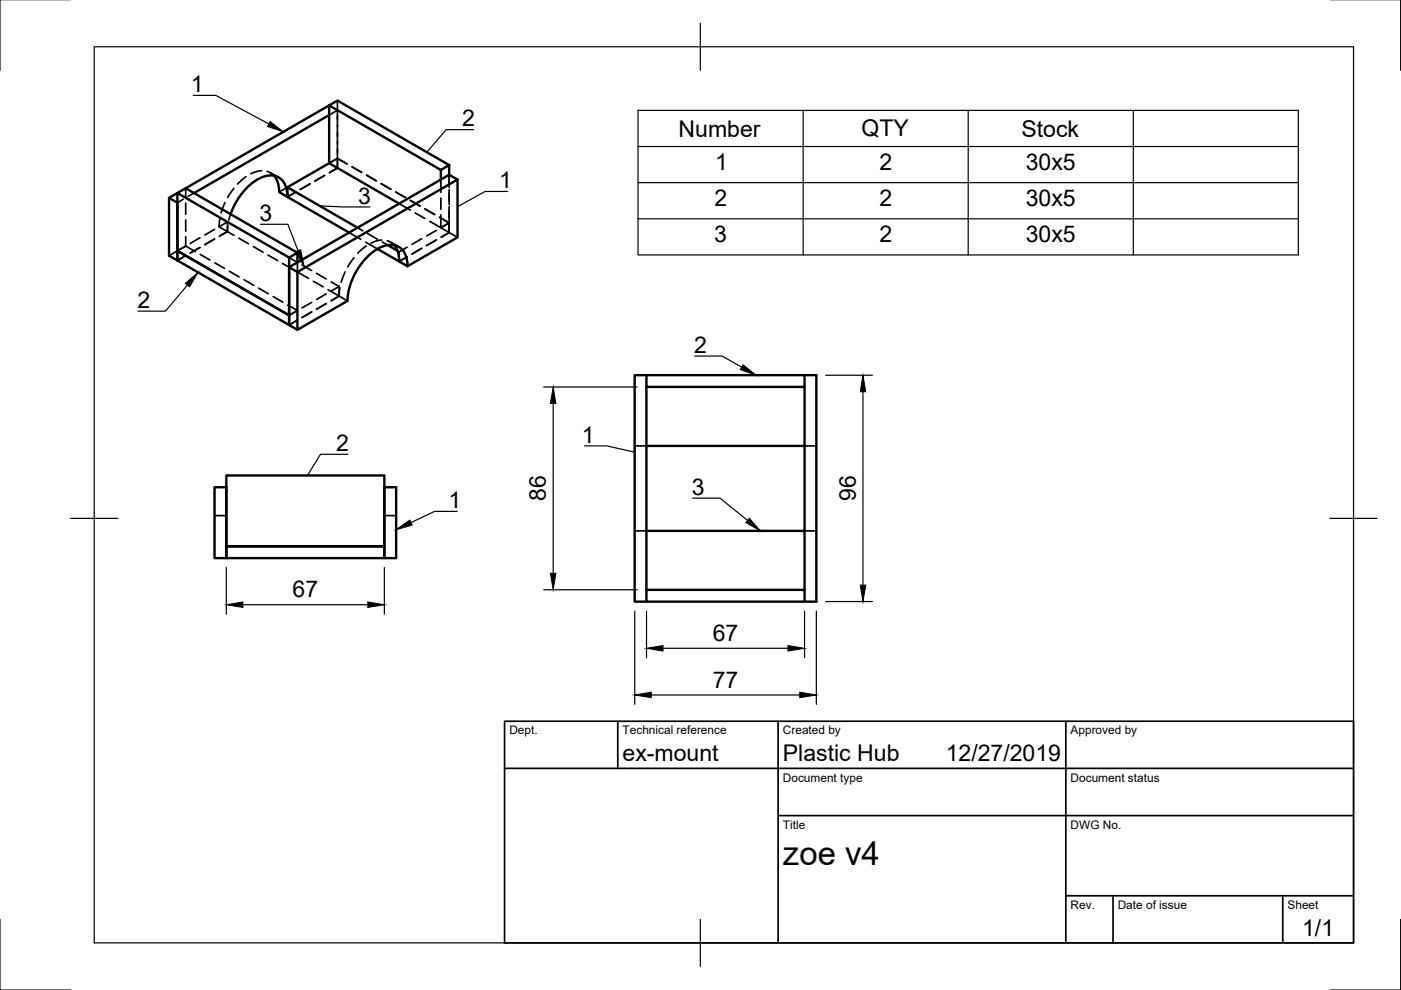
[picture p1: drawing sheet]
<svg xmlns="http://www.w3.org/2000/svg" width="297mm" height="210mm" viewBox="0 0 297 210" stroke-linecap="round" stroke-linejoin="round" font-family="sans-serif">
<!-- layer: Hidden -->
<g fill="none" stroke="#000" stroke-width=".36">
<path d="M39.4 39.9v2M49.6 39.9l-1.3 2M52.2 37.5l-1.8 1.5M55.5 36.2l-1.3 .2-1 .4M56.6 36.3l.7 .3 .8 .7M57.3 36.6l1.8 1M60.9 39.7l-1.7 1M65.7 39l-2 1.2M68.8 37.2l-2 1.2M69.8 34.6l1.7-1 2.1 1.2-2.1-1.2zM69.8 24.4l1.7-1v1.9M71.5 24.5v11.1l-1.7 1 1.7-1v-1.9"/>
<path d="M71.5 21.3v2M74.6 35.4l2.1 1.1M77.7 37.1l2.1 1.2M80.8 38.9l2.1 1.2M93.5 38.1v2.7M95.2 37.1v2.7M37.6 53.2l-1.8 1M38.9 42.2l-1.3 .8M39.3 54.2l-1.7 1M39.3 52.2l-1.7 1M39.4 50.2v2l2 1.2M39.4 52.2l-1.8 1"/>
<path d="M39.4 43.1v2.3M39.4 46.6v2.4M41.1 40.9l-1.2 .7M42.4 52.5l-2.1 1.2M42.4 50.4l-2.1 1.2M42.5 53.9l2 1.2M45.5 50.7l-2.1 1.2M45.5 48.6l-2.1 1.2M45.6 55.7l2 1.2M46.5 48l1.7-.9v2l1.4 .8M46.6 46.3l-.2 1.8 1.8 1M47.7 42.9l-.8 2.3"/>
<path d="M48.2 49.1l-1.7 1M48.3 47.8l-.1 1.3M48.6 57.5l2.1 1.2M48.9 45.4l-.4 1.2M50.6 50.5l2.1 1.2M51.7 59.3l2.1 1.2M53.7 52.3l2.1 1.2M56.8 54.1l2.1 1.2M59.9 55.9l1.4 .8M61.3 54.6l1.7 1M62.6 40.8l-1.7 1M63.1 55.6v2.1l2.3 1.3"/>
<path d="M64 56.2l2.1 1.2M66.4 59.6l2.1 1.2M67.1 58l2.1 1.2M70.2 59.8l1.7 .9M73.2 57.7l-.9 2.2M74 49.3l2.5 1.5M75.1 54.6l-1.4 2M75.8 48.3l1.1 .6M77.5 51.3l2.5 1.5M77.6 52.2l-1.8 1.5M78 49.5l2 1.2M80.9 50.9l-1.2 .2-1 .5"/>
<path d="M81 51.3l1.2 .7M82.1 51l.7 .3 .8 .7M82.8 51.3l1.7 1M83.9 40.7l2.1 1.2M84.3 53.2l.3 .2M84.6 43.2l2.4 1.3M84.6 53.4v2l1.7-.9M86.3 52.4l-1.7 1M87 42.5l2.1 1.2M88 45.1l2.1 1.2M89.4 52.7l-2 1.2M89.4 50.6l-2 1.2"/>
<path d="M90.1 44.3l2.1 1.2M91.1 46.9l2.4 1.4M92.5 50.9l-2.1 1.2M92.5 48.8l-2.1 1.2M93.2 46.1l2 1.2M93.5 42v2.4M93.5 45.6v2.7M93.5 48.3l1.7 1M95.2 47.3l-1.7 1M95.2 40.2v3.1M95.2 43.8v5.5M95.2 49.3l-1.7 1"/>
<path d="M95.2 47.3l-1.7 .9M95.2 49.3l1.8 1M54.8 61.1l2.1 1.2M57.9 62.9l2.1 1.2M61 64.7l2.1 1.1-1.8 1.1 1.7-1M63 67.9l-1.7 1M66.1 64.1l-2.1 1.2M66.1 66.1l-2.1 1.2M69.2 62.3l-2.1 1.2M69.2 64.4l-2.1 1.1M71.9 60.7v2.1l-2.3-1.4M71.9 60.7l-1.7 1"/>
<path d="M71.9 62.8l-1.7 1M71.9 62.8l1.8 1M72.1 61l-.2 1.8M134.6 94.5h2.5M170.6 94.5h2.5M45.5 109.3h2.5M81.5 109.3h2.5M134.6 112.6h2.5M170.6 112.6h2.5"/>
</g>
<!-- layer: Visible -->
<g fill="none" stroke="#000" stroke-width=".51">
<path d="M39.4 39.9l-3.6 2v12.3l1.8 1M39.4 39.9l23.7 13.7M58.1 37.3l.8 1.4 .3 2 1.7 1.1M60.9 39.7l14.9 8.6M60.9 39.7v2.1M69.8 34.6v-12.3l23.7 13.7M69.8 34.6l14.8 8.6M69.8 34.6l-8.9 5.1M69.8 24.4l-28.7 16.5M93.5 36v2.1M95.2 35l-23.7-13.7-32.1 18.6M95.2 37.1l-33.9 19.6v12.2v-2"/>
<path d="M95.2 35v2.1M95.2 35l-1.7 1M95.2 37.1l1.8 1M35.8 41.9l1.8 1.1v12.2M37.6 55.2v-2l23.7 13.7M37.6 55.2l25.5 14.7M60.9 41.8l13.1 7.5M60.9 41.7a4.2 4.2 0 0 0-2.5-4.4 6.9 6.9 0 0 0-6.2 2.6l-1.9 2.5-1.4 3M61.3 54.6l-23.7-13.7v12.3l23.7 13.7M61.3 56.7l1.8 1M63.1 57.7l33.9-19.6v12.2l-10.6 6.1a4.1 4.1 0 0 0-2.9-4.5 7 7 0 0 0-5.9 2.9 14.3 14.3 0 0 0-3.9 9l-10.6 6.1zM63.1 53.6l-1.8 1v12.3"/>
<path d="M63.1 53.6v2M80 52.8l4.6 2.6M82.2 52l2.1 1.2M83.6 52l.8 1.5 .3 1.9M84.6 55.4l1.8 1M137.1 79.5h33.5v2.5h-33.5zM137.1 79.5h-2.5v48.1h2.5M170.6 79.5h2.5v48.1h-2.5v-2.5h-33.5M137.1 94.5h33.5M137.1 82v43.1M170.6 82v43.1M45.5 103.3h2.5v15h-2.5z"/>
<path d="M48 115.8h33.5v2.5h-33.5zM48 100.8h33.5v15h-33.5zM81.5 103.3h2.5v15h-2.5zM137.1 112.6h33.5M137.1 125.1v2.5h33.5"/>
</g>
<!-- layer: Border -->
<path d="M0 -.1v15M297 -.1v15M20 9.9h267v190h-267zM148.5 4.9v10M15 109.9h10M282 109.9h10M0 194.9v15h15M148.5 194.9v10M297 194.9v15h-15" fill="none" stroke="#000" stroke-width=".25"/>
<!-- layer: TitleBlock -->
<path d="M107 152.9h180v47h-180zM131 152.9v10M165 152.9v47M226 152.9v47M107 162.9h180M165 172.9h122M226 189.9h61M236 189.9v10M272 189.9v10" fill="none" stroke="#000" stroke-width=".36"/>
<!-- layer: Annotations -->
<path d="M57.3 25.8l2.8 2.2-3.4-1.2zM62.7 53.4l1-.4 .8 3.4zM39.3 60.1l2.7-2.3-1.8 3zM157.5 77.3l2.8 2.3-3.3-1.2zM84 112.3l2.9-2 .5 1zM158.9 109.9l2.3 2.7-3.1-1.8z" fill="#000" stroke="#000" stroke-width=".21"/>
<path d="M41 20.2h4.8l11.2 6.1M100.4 27.5h-5.8l-4.1 4.8M55.2 47.6h5.8l2.2 5.6M67.8 43.7l4.8 .2h5.8M107.6 40.6h-4.8l-5.8 3.2M39.8 60.4l-4.7 5.6h-5.8M147.3 75.5h5.8l4.1 2.3M73.7 96.3h-5.8l-2.7 4.5M123.9 94.5h4.8l5.9 1.4M96.9 108.4h-4.8l-5 2.4M146.9 105.6h5.8l5.8 4.8" fill="none" stroke="#000" stroke-width=".25"/>
<!-- layer: BOM -->
<path d="M135.3 23.4h140v30.7h-140zM135.3 31.1h140M135.3 38.7h140M170.3 23.4v30.7M205.3 23.4v30.7M240.3 23.4v30.7M135.3 46.4h140" fill="none" stroke="#000" stroke-width=".25"/>
<!-- layer: Dimensions -->
<g fill="none" stroke="#000" stroke-width=".25">
<path d="M175.1 79.6h9.9M115.3 82.1h19.8M117.3 85.5v36.1M183 83.1v41M48 120.3v9.9M51.5 128.2h26.5M81.5 120.3v9.9M115.3 125h19.8M134.6 129.6v19.7M137.1 129.6v9.9M140.6 137.4h26.5M170.6 129.6v9.9"/>
<path d="M173.1 129.6v19.7M175.1 127.5h9.9M138.1 147.4h31.5"/>
</g>
<path d="M117.3 82.1l.6 3.4h-1.2zM183 79.6l.6 3.5h-1.2zM48 128.2l3.5-.6v1.2zM78 127.6l3.5 .6-3.5 .6zM116.7 121.6h1.2l-.6 3.4zM137.1 137.4l3.5-.5v1.1zM167.1 136.9l3.5 .5-3.5 .6zM182.4 124.1h1.2l-.6 3.4zM134.6 147.4l3.5-.6v1.1zM169.6 146.8l3.5 .6-3.5 .5z" fill="#000" stroke="#000" stroke-width=".21"/>
<text font-size="7" x="166" y="183.4">zoe v4</text>
<g font-size="4.9">
<text x="40.4" y="19.5">1</text>
<text x="98" y="26.8">2</text>
<text x="143.9" y="28.9">Number</text>
<text x="182.7" y="28.9">QTY</text>
<text x="216.6" y="29">Stock</text>
<text x="105.8" y="39.9">1</text>
<text x="151.6" y="36.1">1</text>
<text x="186.5" y="36.1">2</text>
<text x="217.5" y="36.1">30x5</text>
<text x="55" y="46.9">3</text>
<text x="75.9" y="43.2">3</text>
<text x="151.5" y="43.7">2</text>
<text x="186.5" y="43.7">2</text>
<text x="217.5" y="43.7">30x5</text>
<text x="151.4" y="51.4">3</text>
<text x="186.5" y="51.4">2</text>
<text x="217.5" y="51.4">30x5</text>
<text x="29.1" y="65.3">2</text>
<text x="147.2" y="74.8">2</text>
<text x="71.3" y="95.6">2</text>
<text x="123.4" y="93.8">1</text>
<text x="95.1" y="107.7">1</text>
<text x="115.7" y="106.3" transform="rotate(-90 115.7 106.3)">86</text>
<text x="146.7" y="104.9">3</text>
<text x="181.4" y="106.3" transform="rotate(-90 181.4 106.3)">96</text>
<text x="62" y="126.7">67</text>
<text x="151.1" y="135.9">67</text>
<text x="151.1" y="145.9">77</text>
<text x="132" y="161.4">ex-mount</text>
<text x="166" y="161.4">Plastic Hub</text>
<text x="200.5" y="161.4">12/27/2019</text>
<text x="276.1" y="198.6">1/1</text>
</g>
<g font-size="2.5">
<text x="108" y="155.7">Dept.</text>
<text x="132" y="155.7">Technical reference</text>
<text x="166" y="155.7">Created by</text>
<text x="227" y="155.7">Approved by</text>
<text x="166" y="165.7">Document type</text>
<text x="227" y="165.7">Document status</text>
<text x="166" y="175.7">Title</text>
<text x="227" y="175.7">DWG No.</text>
<text x="227" y="192.7">Rev.</text>
<text x="237" y="192.7">Date of issue</text>
<text x="273" y="192.7">Sheet</text>
</g>
</svg>
